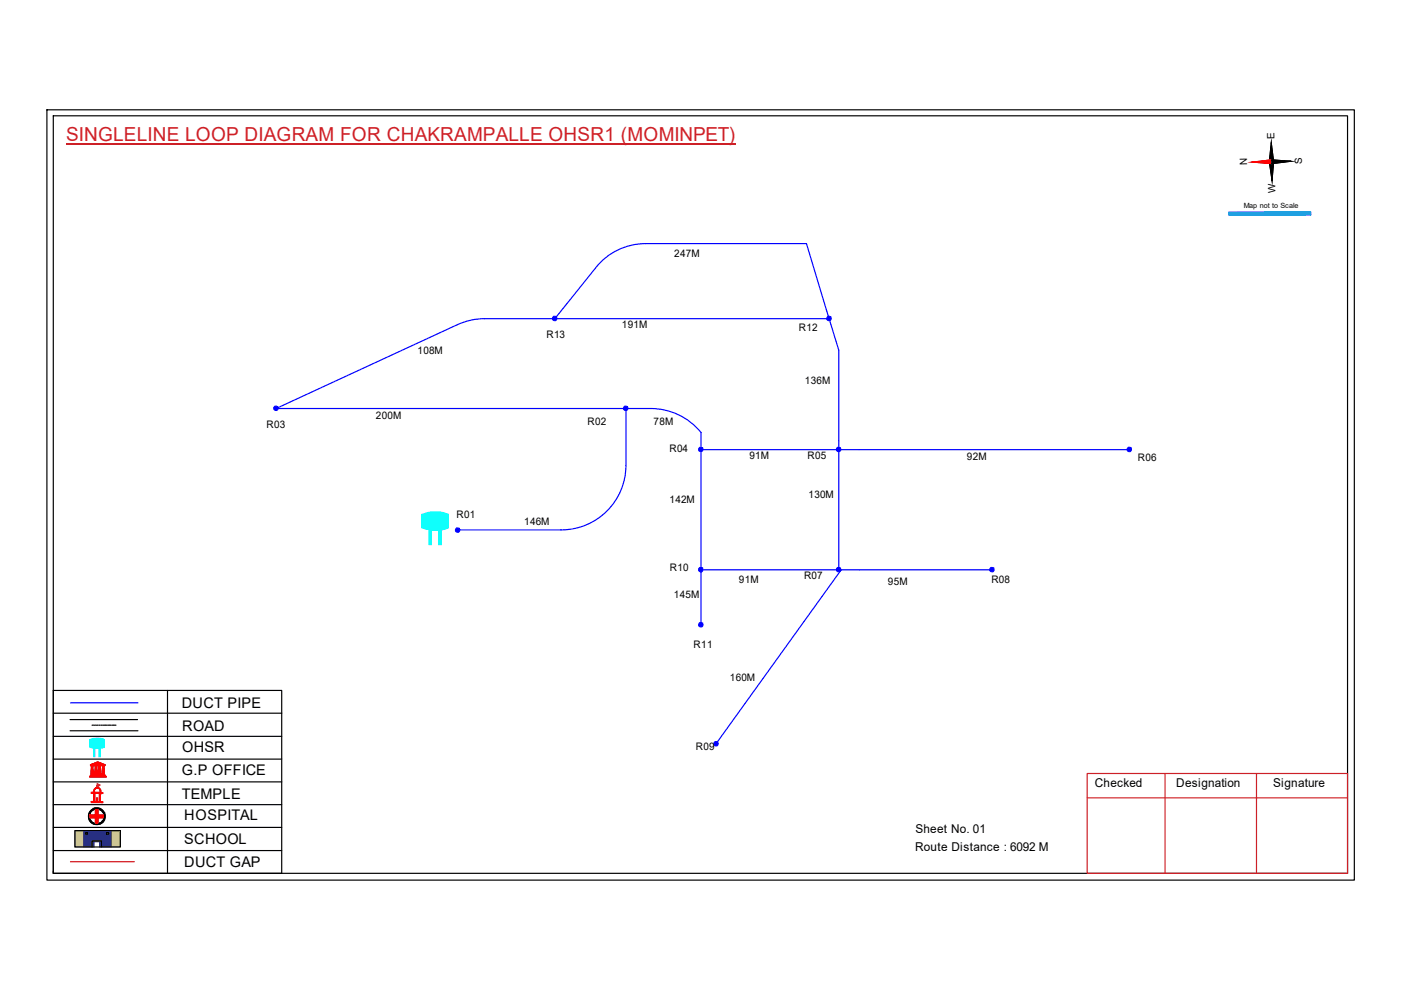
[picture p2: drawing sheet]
<svg xmlns="http://www.w3.org/2000/svg" width="297mm" height="210mm" viewBox="0 0 297 210" stroke-linecap="round" stroke-linejoin="round" font-family="sans-serif">
<path d="M11.3 151.2h48.4M11.3 156.1h48.4M14.9 152.6h14.3M14.9 154.9h14.3M35.5 146.4v38.8M11.3 175.4h48.4M11.3 161h48.4M11.3 165.8h48.4M11.3 170.6h48.4M11.3 180.3h48.4" fill="none" stroke="#000" stroke-width=".25"/>
<path d="M21 158.6h.3v1.8h-.3z" fill-rule="evenodd" fill="#0ffffc"/>
<path d="M21 158.6h.3v1.8h-.3z" fill="none" stroke="#0ffffc" stroke-width=".21"/>
<path d="M19.9 158.6h.2v1.8h-.2z" fill-rule="evenodd" fill="#0ffffc"/>
<path d="M19 156.9l1.6-.4 1.5 .3v1.6l-1.5 .3-1.6-.4zM19.9 158.6h.2v1.8h-.2z" fill="none" stroke="#0ffffc" stroke-width=".21"/>
<path d="M19 156.8a4 4 0 0 1 3.1 0v1.7a5.6 5.6 0 0 1-3 0z" fill-rule="evenodd" fill="#0ffffc"/>
<path d="M19 156.8a4 4 0 0 1 3.1 0v1.7a5.6 5.6 0 0 1-3 0z" fill="none" stroke="#0ffffc" stroke-width=".21"/>
<path d="M19 164.6h3.5v.2h-3.5zM19.2 164.3h3.1v.2h-3.1zM19.2 162.1l1.5-.6 1.6 .7zM19.3 162.4l.6-.1-.2 .1 .1 1.7h-.5l.1-1.7zM19.3 164.2h2.8v.1h-2.8zM19.5 162.1l1.2-.5 1.3 .5zM20.1 162.3h.5v1.8h-.5zM20.7 161.7l.2 .1-.2 .3zM20.9 162.3h.5v1.8h-.5zM21.6 162.3l.6 .1h-.1v1.7h-.4l.1-1.7z" fill="none" stroke="#f00" stroke-width=".21"/>
<path d="M21.6 162.3h.5v1.8h-.5z" fill-rule="evenodd" fill="#f00"/>
<path d="M21.6 162.3h.5v1.8h-.5z" fill="none" stroke="#f00" stroke-width=".21"/>
<path d="M20.9 162.3h.5v1.8h-.5z" fill-rule="evenodd" fill="#f00"/>
<path d="M20.9 162.3h.5v1.8h-.5z" fill="none" stroke="#f00" stroke-width=".21"/>
<path d="M20.1 162.3h.5v1.8h-.5z" fill-rule="evenodd" fill="#f00"/>
<path d="M20.1 162.3h.5v1.8h-.5z" fill="none" stroke="#f00" stroke-width=".21"/>
<path d="M19.3 162.3h.5v1.8h-.5z" fill-rule="evenodd" fill="#f00"/>
<path d="M19.3 162.3h.5v1.8h-.5z" fill="none" stroke="#f00" stroke-width=".21"/>
<path d="M20.6 161.7h.4v.4h-.4z" fill-rule="evenodd" fill="#f00"/>
<path d="M19 164.6h3.6v.2h-3.6zM19 164.7h3.6M19.2 164.3h3.1v.2h-3.1zM19.2 164.4h3.1M19.3 164.2h2.8v.1h-2.8zM19.3 164.3h2.8M20.6 161.7h.4v.4h-.4z" fill="none" stroke="#f00" stroke-width=".21"/>
<path d="M19.2 162.1l1-.4a.94 .94 0 0 1 1.1 0l1 .4v.2h-3.1zM19.9 162.1h.7l-.1-.3zM21 161.8l-.1 .3h.7z" fill-rule="evenodd" fill="#f00"/>
<path d="M19.2 162.1l1-.4a.94 .94 0 0 1 1.1 0l1 .4v.2h-3.1zM19.9 162.1l.6-.3 .1 .3zM20.1 168.1h1l-.1 1.9-.9-.1zM20.1 167.2a.73 .73 0 0 1 .9-.2 .73 .73 0 0 1 .4 .9v.2h.4v.1h-.5v1.7l.5 .1v.2l-2.5-.1v-.2h.6v-1.8h-.5v-.1h.5v-.4zM20.1 167.3a.55 .55 0 0 1 1 0l.2 .8-1.4-.1zM20.5 169.2l.1 .6zM20.6 166.5l.1 .5zM21 161.8l.6 .3h-.7z" fill="none" stroke="#f00" stroke-width=".21"/>
<path d="M20.6 166.2l.6 .3-.5 .3z" fill="none" stroke="#e66000" stroke-width=".21"/>
<path d="M20 167.2a.8 .8 0 0 1 1.4 .3v.5l.4 .1v.1l-.5 .1v1.5l.1 .2h.4v.2h-2.5v-.3l.6-.1v-1.6h-.6v-.2h.5zM20.1 167.4l-.2 .6h1.3l-.1-.6-.2-.3h-.5zM20.1 168.3v1.6h.9v-1.7zM20.4 169.2h.3l-.1 .7h-.2z" fill-rule="evenodd" fill="#f00"/>
<path d="M20 167.2a.8 .8 0 0 1 1.4 .3v.5l.4 .1v.1l-.5 .1v1.5l.1 .2h.4v.2h-2.5v-.3l.6-.1v-1.6h-.6v-.2h.5zM20.1 167.4l.3-.3h.5l.2 .3 .1 .6h-1.3zM20.1 168.3l.9-.1v1.7h-.9zM20.4 169.2h.3l-.1 .7h-.2z" fill="none" stroke="#f00" stroke-width=".21"/>
<path d="M20.6 166.5v.5z" fill="#f00"/>
<path d="M20.6 166.5v.5z" fill="none" stroke="#f00" stroke-width=".21"/>
<path d="M20.6 166.5v.5z" fill="#f00"/>
<path d="M20.6 166.5v.5z" fill="none" stroke="#f00" stroke-width=".21"/>
<path d="M20.6 166.5v.5z" fill="#f00"/>
<path d="M20.6 166.5v.5zM20.6 166.5v.5" fill="none" stroke="#f00" stroke-width=".21"/>
<path d="M20.7 166.8l-.1 .2z" fill="#f00"/>
<path d="M20.7 166.8l-.1 .2z" fill="none" stroke="#f00" stroke-width=".21"/>
<path d="M20.7 166.8v.2z" fill="#f00"/>
<path d="M20.7 166.8v.2z" fill="none" stroke="#f00" stroke-width=".21"/>
<path d="M20.6 167h.1z" fill="#f00"/>
<path d="M20.6 167h.1z" fill="none" stroke="#f00" stroke-width=".21"/>
<path d="M20.6 167h.1z" fill="#f00"/>
<path d="M20.6 167h.1z" fill="none" stroke="#f00" stroke-width=".21"/>
<path d="M20.6 166.2l.6 .3-.6 .3z" fill-rule="evenodd" fill="#e66000"/>
<path d="M20.6 166.2l.6 .3-.6 .3z" fill="none" stroke="#e66000" stroke-width=".21"/>
<path d="M11.3 146.4h48.4v38.8h-48.4zM19.5 153.8h.4M20 153.8h.3M20.4 153.8h.4M21 153.8h.2M21.4 153.8h.3M21.9 153.8h.3M22.3 153.8h.3M22.8 153.8h.4M23.2 153.8h.4M23.7 153.8h.4M24.2 153.8h.4" fill="none" stroke="#000" stroke-width=".25"/>
<path d="M14.9 149h14.3" fill="none" stroke="#00f" stroke-width=".25"/>
<g fill="none" stroke="#000" stroke-width=".21">
<path d="M19.3 172a1.38 1.38 0 0 1 2.4 .2 1.49 1.49 0 0 1-.8 2.4 1.59 1.59 0 0 1-1.7-.8 1.59 1.59 0 0 1 .1-1.8z"/>
<circle cx="20.5" cy="173" r="1.81"/>
<circle cx="20.5" cy="173.1" r="1.78"/>
<circle cx="20.5" cy="173.1" r="1.59"/>
</g>
<path d="M18.7 173a1.81 1.81 0 0 1 3.6 0 1.81 1.81 0 0 1-3.6 0zM19.3 172a1.55 1.55 0 0 0 .2 2.2 1.55 1.55 0 0 0 2.2-.1 1.55 1.55 0 0 0-.2-2.2l-.4-.2a1.37 1.37 0 0 0-1.8 .3z" fill-rule="evenodd" fill="#000"/>
<path d="M19.1 172.8h1.2v-1.1h.5v1.1h1.1v.6h-1.1v1.1h-.5v-1.1h-1.2z" fill="none" stroke="#f00" stroke-width=".25"/>
<path d="M19.1 172.8h1.1v-1.1h.6v1.1h1.1v.6h-1.1v1.1h-.6v-1.1h-1.1z" fill-rule="evenodd" fill="#f00"/>
<path d="M19.1 172.8h1.1v-1.1h.6v1.1h1.1v.6h-1.1v1.1h-.6v-1.1h-1.1z" fill="none" stroke="#f00" stroke-width=".21"/>
<path d="M14.9 182.7h13.6" fill="none" stroke="#f00" stroke-width=".25"/>
<path d="M15.9 176.1h1.9v3.5h-1.9zM23.6 176.1h1.9v3.5h-1.9z" fill-rule="evenodd" fill="#c8c92d"/>
<path d="M15.9 176.1h1.9v3.5h-1.9zM23.6 176.1h1.9v3.5h-1.9z" fill="none" stroke="#c8c92d" stroke-width=".21"/>
<path d="M17.7 176.1h5.9v3.5h-2.5v-1.1h-1.2v1.1h-2.2zM18.2 176.5v.4h.3v-.4zM22.6 176.5v.4h.4v-.4z" fill-rule="evenodd" fill="#293189"/>
<path d="M17.7 176.1h5.9v3.5h-2.5v-1.1h-1.2v1.1h-2.2zM18.2 176.5h.3v.4h-.3zM22.6 176.5h.4v.4h-.4z" fill="none" stroke="#293189" stroke-width=".21"/>
<path d="M9.9 23.3h277.2v163.3h-277.2zM11.3 24.6h274.4v160.6h-274.4zM273.7 34.2l-8.2 .2M15.9 176.1h9.6v3.5h-9.6zM18.2 176.5h.4v.4h-.4zM19.5 179.6v-1.3h2v1.3M22.6 176.5h.5v.4h-.5zM11.3 184.8v.4" fill="none" stroke="#000" stroke-width=".25"/>
<path d="M14 30.4h141.9M230.5 164h55.2v21.2h-55.2zM230.5 169.2h55.2M247 164v21.2M266.4 164v21.2" fill="none" stroke="#cd2027" stroke-width=".25"/>
<path d="M269.1 34.3h.9l-.3 4.1zM269.5 30.2l.5 4.1h-.9z" fill="#000"/>
<path d="M269.1 34.3h.9l-.3 4.1zM269.5 30.2l.5 4.1h-.9z" fill="none" stroke="#000" stroke-width=".21"/>
<path d="M265.5 34.4l4.1-.5v.8z" fill="#f00"/>
<path d="M265.5 34.4l4.1-.5v.8z" fill="none" stroke="#f00" stroke-width=".21"/>
<path d="M269.6 33.9l4.1 .3-4.1 .5zM269.1 34.3h.9l-.3 4.1zM269.5 30.2l.5 4.1h-.9z" fill="#000"/>
<path d="M269.1 34.3h.9l-.3 4.1zM269.5 30.2l.5 4.1h-.9zM269.6 33.9l4.1 .3-4.1 .5z" fill="none" stroke="#000" stroke-width=".21"/>
<path d="M273.7 34.2l-8.2 .2" fill="none" stroke="#000" stroke-width=".25"/>
<path d="M265.5 34.4l4.1-.5v.8z" fill="#f00"/>
<path d="M265.5 34.4l4.1-.5v.8z" fill="none" stroke="#f00" stroke-width=".21"/>
<path d="M269.6 33.9l4.1 .3-4.1 .5z" fill="#000"/>
<path d="M269.6 33.9l4.1 .3-4.1 .5z" fill="none" stroke="#000" stroke-width=".21"/>
<path d="M269.6 34.3l-4.1 .1" fill="none" stroke="#f00" stroke-width=".25"/>
<path d="M273.7 34.2l-4.1 .1" fill="none" stroke="#000" stroke-width=".25"/>
<path d="M260.6 45h17.2v.6h-17.2z" fill-rule="evenodd" fill="#0093dd"/>
<path d="M260.6 45h17.2v.6h-17.2z" fill="none" stroke="#0093dd" stroke-width=".21"/>
<path d="M260.6 45h17.3v.6h-17.3z" fill="none" stroke="#0093dd" stroke-width=".25"/>
<path d="M117.6 67.6l8.7-10.8a13.4 13.4 0 0 1 10.6-5.2h34.1l6.8 22.7v46.5M175.8 67.6h-73.1a13.9 13.9 0 0 0-5.7 1.2l-38.5 17.8h79.5a13.7 13.7 0 0 1 10.6 5.1v40.8M132.7 86.6v12a13.7 13.7 0 0 1-13.7 13.8h-21.9M148.6 95.3h90.9M148.6 120.8h61.8M178.3 120.8l-26.5 36.8" fill="none" stroke="#00f" stroke-width=".25"/>
<circle cx="58.5" cy="86.5" r=".49" fill="#00f"/>
<circle cx="58.5" cy="86.5" r=".49" fill="none" stroke="#00f" stroke-width=".21"/>
<circle cx="117.6" cy="67.5" r=".49" fill="#00f"/>
<circle cx="117.6" cy="67.5" r=".49" fill="none" stroke="#00f" stroke-width=".21"/>
<circle cx="175.8" cy="67.5" r=".49" fill="#00f"/>
<circle cx="175.8" cy="67.5" r=".49" fill="none" stroke="#00f" stroke-width=".21"/>
<circle cx="177.8" cy="95.2" r=".49" fill="#00f"/>
<circle cx="177.8" cy="95.2" r=".49" fill="none" stroke="#00f" stroke-width=".21"/>
<circle cx="97" cy="112.4" r=".49" fill="#00f"/>
<circle cx="97" cy="112.4" r=".49" fill="none" stroke="#00f" stroke-width=".21"/>
<circle cx="132.7" cy="86.5" r=".49" fill="#00f"/>
<circle cx="132.7" cy="86.5" r=".49" fill="none" stroke="#00f" stroke-width=".21"/>
<circle cx="148.6" cy="95.2" r=".49" fill="#00f"/>
<circle cx="148.6" cy="95.2" r=".49" fill="none" stroke="#00f" stroke-width=".21"/>
<circle cx="239.5" cy="95.2" r=".49" fill="#00f"/>
<circle cx="239.5" cy="95.2" r=".49" fill="none" stroke="#00f" stroke-width=".21"/>
<circle cx="210.3" cy="120.7" r=".49" fill="#00f"/>
<circle cx="210.3" cy="120.7" r=".49" fill="none" stroke="#00f" stroke-width=".21"/>
<circle cx="177.8" cy="120.7" r=".49" fill="#00f"/>
<circle cx="177.8" cy="120.7" r=".49" fill="none" stroke="#00f" stroke-width=".21"/>
<circle cx="148.6" cy="120.7" r=".49" fill="#00f"/>
<circle cx="148.6" cy="120.7" r=".49" fill="none" stroke="#00f" stroke-width=".21"/>
<circle cx="148.6" cy="132.4" r=".49" fill="#00f"/>
<circle cx="148.6" cy="132.4" r=".49" fill="none" stroke="#00f" stroke-width=".21"/>
<circle cx="151.8" cy="157.6" r=".49" fill="#00f"/>
<circle cx="151.8" cy="157.6" r=".49" fill="none" stroke="#00f" stroke-width=".21"/>
<path d="M93 112.2h.6v3.3h-.6z" fill-rule="evenodd" fill="#0ffffc"/>
<path d="M93 112.2h.6v3.3h-.6z" fill="none" stroke="#0ffffc" stroke-width=".21"/>
<path d="M91 112.2h.5v3.3h-.5z" fill-rule="evenodd" fill="#0ffffc"/>
<path d="M89.4 109.1a7.5 7.5 0 0 1 5.6 0v2.7a7.1 7.1 0 0 1-5.6 0zM91 112.2h.5v3.3h-.5z" fill="none" stroke="#0ffffc" stroke-width=".21"/>
<path d="M89.4 109.1a7.8 7.8 0 0 1 5.6 0v2.9a8 8 0 0 1-5.6-.1z" fill-rule="evenodd" fill="#0ffffc"/>
<path d="M89.4 109.1a7.8 7.8 0 0 1 5.6 0v2.9a8 8 0 0 1-5.6-.1z" fill="none" stroke="#0ffffc" stroke-width=".21"/>
<text font-size="4.1" fill="#cd2027" x="14" y="29.9">SINGLELINE LOOP DIAGRAM FOR CHAKRAMPALLE OHSR1 (MOMINPET)</text>
<g font-size="3.1">
<text x="38.6" y="150">DUCT PIPE</text>
<text x="38.6" y="154.9">ROAD</text>
<text x="38.6" y="159.5">OHSR</text>
<text x="38.6" y="164.3">G.P OFFICE</text>
<text x="38.6" y="169.3">TEMPLE</text>
<text x="39.1" y="173.9">HOSPITAL</text>
<text x="39.1" y="179">SCHOOL</text>
<text x="39.1" y="183.8">DUCT GAP</text>
</g>
<g font-size="2.6">
<text x="232.1" y="167">Checked</text>
<text x="249.4" y="167">Designation</text>
<text x="270" y="167">Signature</text>
<text x="194.1" y="176.6">Sheet No. 01</text>
<text x="194" y="180.3">Route Distance : 6092 M</text>
</g>
<g font-size="2.2">
<text x="143" y="54.5">247M</text>
<text x="115.9" y="71.7">R13</text>
<text x="131.9" y="69.5">191M</text>
<text x="169.4" y="70.2">R12</text>
<text x="88.5" y="75">108M</text>
<text x="170.6" y="81.4">136M</text>
<text x="79.7" y="88.9">200M</text>
<text x="56.5" y="90.7">R03</text>
<text x="124.6" y="90.2">R02</text>
<text x="138.6" y="90.1">78M</text>
<text x="141.9" y="95.8">R04</text>
<text x="158.9" y="97.4">91M</text>
<text x="171.2" y="97.3">R05</text>
<text x="205" y="97.5">92M</text>
<text x="241.3" y="97.7">R06</text>
<text x="141.9" y="106.6">142M</text>
<text x="171.4" y="105.5">130M</text>
<text x="96.8" y="109.9">R01</text>
<text x="111.1" y="111.3">146M</text>
<text x="142" y="121.2">R10</text>
<text x="156.7" y="123.7">91M</text>
<text x="170.5" y="122.8">R07</text>
<text x="188.3" y="124">95M</text>
<text x="210.2" y="123.7">R08</text>
<text x="142.9" y="126.8">145M</text>
<text x="147" y="137.3">R11</text>
<text x="154.7" y="144.4">160M</text>
<text x="147.5" y="158.9">R09</text>
</g>
<g font-size="2.1">
<text x="270.2" y="29.5" transform="rotate(-91 270.2 29.5)">E</text>
<text x="264.5" y="35.1" transform="rotate(-91 264.5 35.1)">N</text>
<text x="276.1" y="34.8" transform="rotate(-91 276.1 34.8)">S</text>
<text x="270.5" y="40.9" transform="rotate(-91 270.5 40.9)">W</text>
</g>
<text font-size="1.5" x="263.7" y="44.2">Map not to Scale</text>
</svg>
